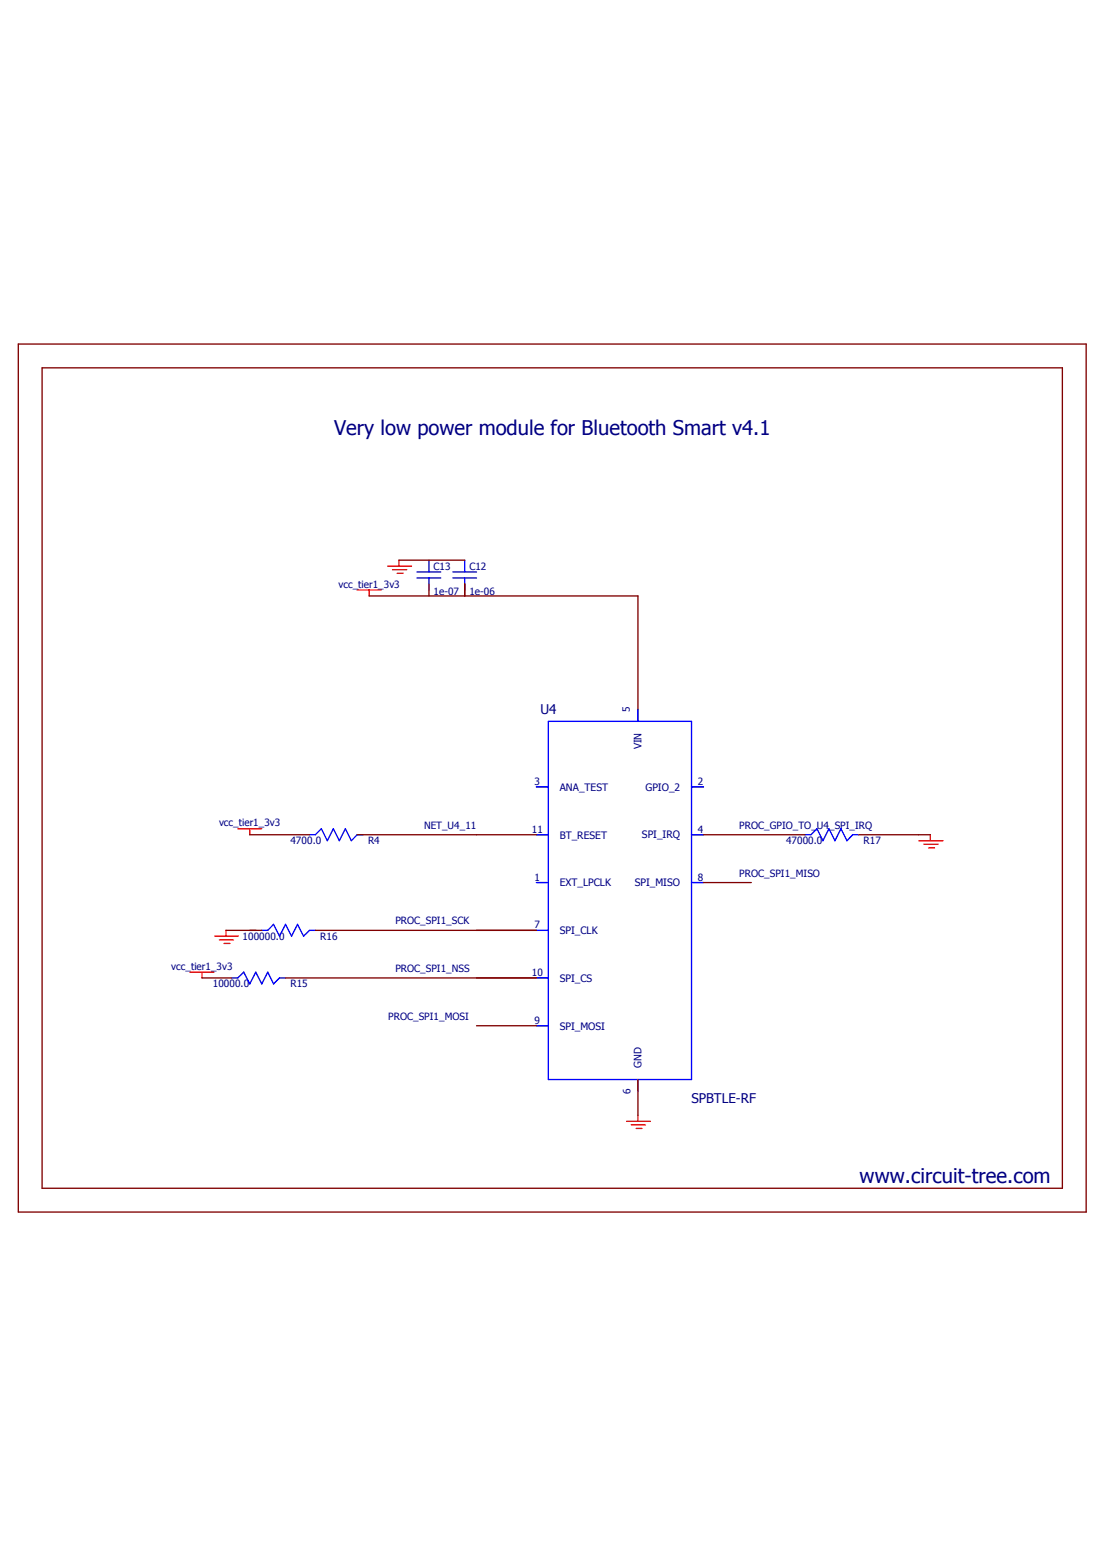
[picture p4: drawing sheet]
<svg xmlns="http://www.w3.org/2000/svg" width="210mm" height="297mm" viewBox="0 0 210 297" stroke-linecap="round" stroke-linejoin="round" font-family="sans-serif">
<path d="M3 65.3l204 166M207 65.3l-204 166" fill="none" stroke="#fff" stroke-width=".19"/>
<g fill="none" stroke="#f00" stroke-width=".25">
<path d="M68 112.3h4.6M70.3 112.3v1.2M73.8 107.8h4.6M74.7 108.5h2.7M75.6 109.1h1.2M76 106.6v1.2M45.3 157.8h4.5M47.6 157.8v1.1M177.1 158.9v1.2M40.9 178.2h4.5M41.8 178.9h2.7M42.6 179.6h1.2"/>
<path d="M43 177.1v1.1M175 160.1h4.5M175.9 160.7h2.7M176.8 161.4h1.1M36.2 185.1h4.5M38.4 185.1v1.1M119.3 213.5h4.5M120.2 214.2h2.7M121.1 214.8h1.1M121.5 212.3v1.2"/>
</g>
<g fill="none" stroke="#800000" stroke-width=".25">
<path d="M3.5 65.5h203.3v165.3h-203.3zM8 70h194.3v156.2h-194.3zM70.3 113.5h51.2v21.5M76 106.6h12.5M81.7 111.2v2.3M88.5 111.2v2.3M47.6 158.9h11.3M68 158.9h34.1M133.9 158.9h19.4M163.5 158.9h13.6M43 177.1h6.8M60 177.1h42.1"/>
<path d="M133.9 168h9.1M38.4 186.2h5.7M54.4 186.2h47.7M90.7 195.3h11.4M121.5 205.5v6.8"/>
</g>
<g fill="none" stroke="#00f" stroke-width=".25">
<path d="M79.4 108.9h4.5M79.4 110h4.5M81.7 106.6v2.3M81.7 110v2.3M86.2 108.9h4.5M86.2 110h4.5M88.5 106.6v2.3M88.5 110v2.3M104.4 137.3h27.3v68.2h-27.3zM121.5 135v2.3M58.9 158.9h1.1l1.2-1.1 1.1 2.3 1.2-2.3 1.1 2.3 1.2-2.3 1.1 2.3 1.1-1.2h1.1M102.1 158.9h2.3"/>
<path d="M102.1 149.8h2.3M131.7 158.9h2.2M131.7 149.8h2.2M153.3 158.9h1.1l1.1-1.1 1.2 2.3 1.1-2.3 1.2 2.3 1.1-2.3 1.1 2.3 1.1-1.2h1.2M49.8 177.1h1.2l1.1-1.1 1.1 2.2 1.2-2.2 1.1 2.2 1.2-2.2 1.1 2.2 1.1-1.1h1.1M102.1 177.1h2.3M102.1 168h2.3M131.7 168h2.2M44.1 186.2h1.2l1.1-1.1 1.2 2.2 1.1-2.2 1.1 2.2 1.2-2.2 1.1 2.2 1.1-1.1h1.2M102.1 186.2h2.3M102.1 195.3h2.3M121.5 205.5v2.3"/>
</g>
<path d="M121.5 135v2.4M102.1 149.8h2.3M102.1 158.9h2.3M131.6 149.8h2.3M131.6 158.9h2.3M102.1 168h2.3M102.1 177.1h2.3M131.6 168h2.3M102.1 186.2h2.3M102.1 195.3h2.3M121.5 205.5v2.3" fill="none" stroke="#00f" stroke-width=".19"/>
<g font-size="3.9" fill="#000080">
<text x="63.6" y="82.8">Very low power module for Bluetooth Smart v4.1</text>
<text x="163.7" y="225.3">www.circuit-tree.com</text>
</g>
<g font-size="2.5" fill="#000080">
<text x="102.9" y="135.9">U4</text>
<text x="131.7" y="210.1">SPBTLE-RF</text>
</g>
<g font-size="1.9" fill="#000080">
<text x="64.4" y="111.9">vcc_tier1_3v3</text>
<text x="82.6" y="108.5">C13</text>
<text x="82.6" y="113.2">1e-07</text>
<text x="89.4" y="108.5">C12</text>
<text x="89.4" y="113.2">1e-06</text>
<text x="119.9" y="135.6" transform="rotate(-90 119.9 135.6)">5</text>
<text x="122.1" y="142.7" transform="rotate(-90 122.1 142.7)">VIN</text>
<text x="101.8" y="149.5">3</text>
<text x="132.9" y="149.5">2</text>
<text x="106.6" y="150.5">ANA_TEST</text>
<text x="122.9" y="150.5">GPIO_2</text>
<text x="41.7" y="157.3">vcc_tier1_3v3</text>
<text x="55.3" y="160.7">4700.0</text>
<text x="70.1" y="160.7">R4</text>
<text x="80.7" y="157.8">NET_U4_11</text>
<text x="101.3" y="158.6">11</text>
<text x="106.6" y="159.6">BT_RESET</text>
<text x="122.2" y="159.6">SPI_IRQ</text>
<text x="132.9" y="158.6">4</text>
<text x="140.8" y="157.8">PROC_GPIO_TO_U4_SPI_IRQ</text>
<text x="149.7" y="160.7">47000.0</text>
<text x="164.4" y="160.7">R17</text>
<text x="101.8" y="167.7">1</text>
<text x="132.9" y="167.7">8</text>
<text x="140.8" y="166.9">PROC_SPI1_MISO</text>
<text x="106.6" y="168.7">EXT_LPCLK</text>
<text x="120.9" y="168.7">SPI_MISO</text>
<text x="46.2" y="178.9">100000.0</text>
<text x="61" y="178.9">R16</text>
<text x="75.3" y="176">PROC_SPI1_SCK</text>
<text x="101.8" y="176.7">7</text>
<text x="106.6" y="177.8">SPI_CLK</text>
<text x="32.6" y="184.6">vcc_tier1_3v3</text>
<text x="75.3" y="185.1">PROC_SPI1_NSS</text>
<text x="101.3" y="185.8">10</text>
<text x="40.5" y="188">10000.0</text>
<text x="55.3" y="188">R15</text>
<text x="106.6" y="186.9">SPI_CS</text>
<text x="73.9" y="194.1">PROC_SPI1_MOSI</text>
<text x="101.8" y="194.9">9</text>
<text x="106.6" y="196">SPI_MOSI</text>
<text x="122.1" y="203.4" transform="rotate(-90 122.1 203.4)">GND</text>
<text x="120" y="208.3" transform="rotate(-90 120 208.3)">6</text>
</g>
</svg>
